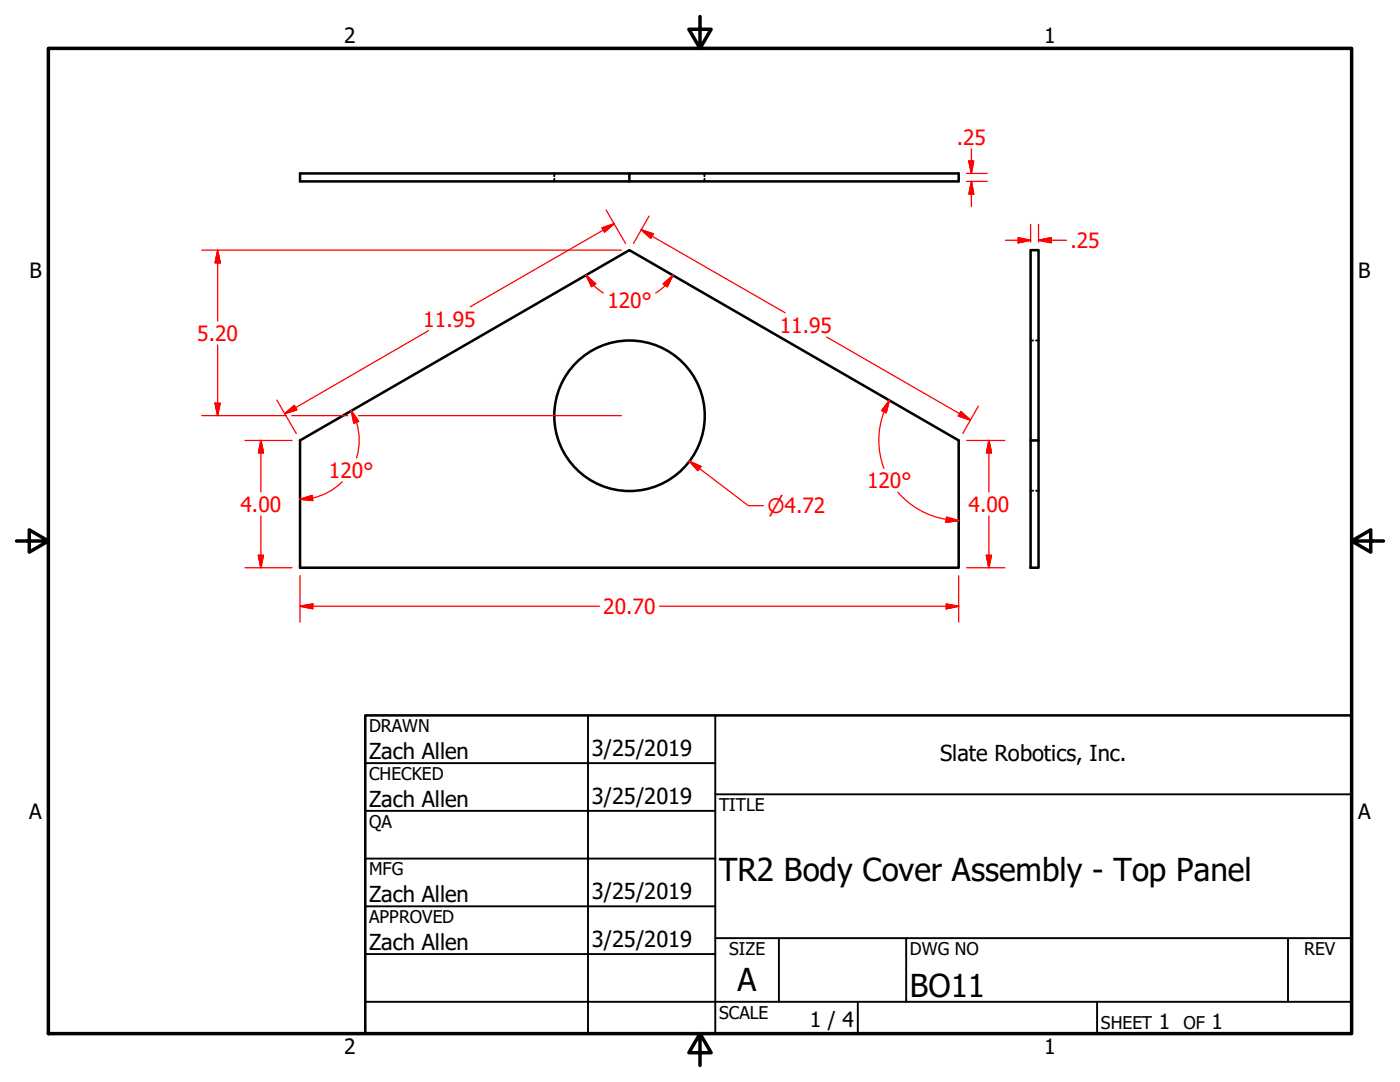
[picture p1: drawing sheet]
<svg xmlns="http://www.w3.org/2000/svg" width="279mm" height="216mm" viewBox="0 0 279 216" stroke-linecap="round" stroke-linejoin="round" font-family="sans-serif">
<!-- layer: Visible (ANSI) -->
<g fill="none" stroke="#000" stroke-width=".51">
<path d="M125.6 34.6h-65.7v1.6h65.7v-1.6h65.7v1.6h-65.7M59.9 87.9l65.7-38 65.7 38v25.4h-131.4zM205.7 87.9h1.6v25.4h-1.6zM205.7 87.9v-38h1.6v38"/>
<circle cx="125.6" cy="83" r="15"/>
</g>
<!-- layer: Hidden (ANSI) -->
<path d="M110.6 34.6v.6M110.6 35.7v.5M140.6 34.6v.6M140.6 35.7v.5M205.7 67.9h.5M206.8 67.9h.5M205.7 97.9h.5M206.8 97.9h.5" fill="none" stroke="#000" stroke-width=".38"/>
<!-- layer: Border (ANSI) -->
<path d="M9.7 9.7h260v196.5h-260zM139.7 3.3v6.4l-2.2-3.9h4.4l-2.2 3.9M3.3 107.9h6.4l-3.9-2.2v4.5l3.9-2.3M269.7 107.9l3.9 2.3v-4.5l-3.9 2.2h6.4M139.7 206.2l2.2 3.9h-4.4l2.2-3.9v6.4" fill="none" stroke="#000" stroke-width=".7"/>
<!-- layer: Title (ANSI) -->
<g fill="none" stroke="#000" stroke-width=".38">
<path d="M72.9 152.3h69.8M117.3 142.7v63.5M142.7 158.5h127M142.7 142.7v63.5M72.9 161.8h69.8M72.9 171.3h69.8M72.9 199.9h196.8M72.9 180.8h69.8M72.9 190.4h69.8M142.7 187.2h127M155.4 187.2v12.7M171.2 199.9v6.3"/>
<path d="M180.8 187.2v12.7M218.9 199.9v6.3M257 187.2v12.7"/>
</g>
<path d="M72.9 142.7h196.8v63.5h-196.8z" fill="none" stroke="#000" stroke-width=".51"/>
<!-- layer: Dimension (ANSI) -->
<g fill="none" stroke="#f00" stroke-width=".25">
<path d="M192.9 36.2h4.1M192.9 34.6h4.1M193.4 32.1h.9l-.4 2.5zM193.9 36.2l.4 2.5h-.9zM193.9 29.7v4.9M193.9 36.2v5M40.3 49.9h83.7M43.4 49.9l.5 2.6h-1zM43.4 49.9v14.2M117 54.9l1.9 1.7-.9 .6zM117 54.9l1.5 2M118.5 56.9l1.9 1.6"/>
<path d="M120.1 45.5l2.5-.9-2 1.7zM121 41.9l3.8 6.7M122.6 44.6l-28.7 16.6M128 45.8l2.4 .9-.5 .9zM128 45.8l28.7 16.6M129.5 43.1l-3.1 5.5M132.3 56.6l2-1.7-1.1 2.3zM132.8 56.9l-1.9 1.6M134.3 54.9l-1.5 2M200.7 47.9h5M203.2 47.4l2.5 .5-2.5 .6zM205.7 44.8v3.5"/>
<path d="M207.3 47.9l2.5-.5v1.1zM207.3 47.9h5.6M207.3 44.8v3.5M43.4 68.8v14.1M55.2 79.8l3.9 6.7M85.5 66l-28.7 16.5M165 67.2l28.7 16.6M177.5 79.9l-.7 2.5-.8-.5zM177.5 79.9l-1.1 2.2M40.3 82.9h16.8M42.9 80.5h1l-.5 2.4zM48.9 87.9h9.4"/>
<path d="M52.1 87.9l.5 2.5h-1zM52.1 87.9v10.3M56.8 82.5l1.9-1.6 .5 .9zM58.2 82.9h11.2M59.9 99.6l2.4-.7 .1 1zM62.4 99.4l-2.5 .2M68.3 96.1a11.8 11.8 0 0 1-5.9 3.3M70.1 82l1.5 2.1-1 .4zM70.1 82l1 2.3M71.1 84.3a11.8 11.8 0 0 1 .1 7.1M71.6 82.9h52.4M137.5 92l2.4 1.1-.6 .8z"/>
<path d="M137.5 92l11.9 8.9h2.9M176.5 82.1a16 16 0 0 0-.1 11.4M179.2 98.2a16 16 0 0 0 9.7 5.4M191.8 82.1l1.9 1.7-2.4-.8zM192.9 87.9h7.6M195.3 81l-3.1 5.5M197.4 87.9l.5 2.5h-1.1zM197.4 87.9v10.3M48.9 113.3h9.4M51.6 110.8h1l-.5 2.5zM52.1 102.9v10.4M59.9 114.9v9.2"/>
<path d="M188.8 103.7l2.5 .2M188.9 103.2l2.4 .7-2.5 .3zM191.3 114.9v9.2M192.9 113.3h7.6M196.8 110.8h1.1l-.5 2.5zM197.4 102.9v10.4M59.9 121l2.5-.5v1zM59.9 121h59.7M131.6 121h59.7M188.8 120.5l2.5 .5-2.5 .5z"/>
</g>
<g fill="#f00" stroke="#f00" stroke-width=".25">
<path d="M59.9 121l2.5-.5z"/>
<path d="M59.9 121l2.5-.5v1z"/>
<path d="M188.8 121.5l2.5-.5z"/>
<path d="M188.8 120.5l2.5 .5-2.5 .5z"/>
<path d="M52.1 87.9l.5 2.5z"/>
<path d="M52.1 87.9l.5 2.5h-1z"/>
<path d="M51.6 110.8l.5 2.5z"/>
<path d="M51.6 110.8h1l-.5 2.5z"/>
<path d="M120.6 46.3l2-1.7z"/>
<path d="M120.1 45.5l2.5-.9-2 1.7z"/>
<path d="M56.8 82.5l1.9-1.6z"/>
<path d="M56.8 82.5l1.9-1.6 .5 .9z"/>
<path d="M59.9 99.6l2.4-.7z"/>
<path d="M59.9 99.6l2.4-.7 .1 1z"/>
<path d="M70.1 82l1.5 2.1z"/>
<path d="M70.1 82l1.5 2.1-1 .4z"/>
<path d="M188.8 104.2l2.5-.3z"/>
<path d="M188.9 103.2l2.4 .7-2.5 .3z"/>
<path d="M177.5 79.9l-.7 2.5z"/>
<path d="M177.5 79.9l-.7 2.5-.8-.5z"/>
<path d="M191.3 83l2.4 .8z"/>
<path d="M191.8 82.1l1.9 1.7-2.4-.8z"/>
<path d="M128 45.8l2.4 .9z"/>
<path d="M128 45.8l2.4 .9-.5 .9z"/>
<path d="M196.8 110.8l.6 2.5z"/>
<path d="M196.8 110.8h1.1l-.5 2.5z"/>
<path d="M197.4 87.9l.5 2.5z"/>
<path d="M197.4 87.9l.5 2.5h-1.1z"/>
<path d="M137.5 92l2.4 1.1z"/>
<path d="M137.5 92l2.4 1.1-.6 .8z"/>
<path d="M42.9 80.5l.5 2.4z"/>
<path d="M42.9 80.5h1l-.5 2.4z"/>
<path d="M43.4 49.9l.5 2.6z"/>
<path d="M43.4 49.9l.5 2.6h-1z"/>
<path d="M193.4 32.1l.5 2.5z"/>
<path d="M193.4 32.1h.9l-.4 2.5z"/>
<path d="M193.9 36.2l.4 2.5z"/>
<path d="M193.9 36.2l.4 2.5h-.9z"/>
<path d="M207.3 47.9l2.5-.5z"/>
<path d="M207.3 47.9l2.5-.5v1.1z"/>
<path d="M203.2 48.5l2.5-.6z"/>
<path d="M203.2 47.4l2.5 .5-2.5 .6z"/>
<path d="M117 54.9l1.9 1.7z"/>
<path d="M117 54.9l1.9 1.7-.9 .6z"/>
<path d="M134.3 54.9l-1.1 2.3z"/>
<path d="M132.3 56.6l2-1.7-1.1 2.3z"/>
</g>
<g font-size="6.3">
<text x="143.5" y="175.7">TR2 Body Cover Assembly - Top Panel</text>
<text x="147.2" y="197.7">A</text>
<text x="181.6" y="199">BO11</text>
</g>
<g font-size="4.4">
<text x="73.7" y="151.4">Zach Allen</text>
<text x="118.1" y="150.8">3/25/2019</text>
<text x="187.6" y="151.9">Slate Robotics, Inc.</text>
<text x="73.7" y="161">Zach Allen</text>
<text x="118.1" y="160.3">3/25/2019</text>
<text x="118.1" y="179.4">3/25/2019</text>
<text x="73.7" y="180">Zach Allen</text>
<text x="73.7" y="189.5">Zach Allen</text>
<text x="118.1" y="188.9">3/25/2019</text>
</g>
<g font-size="4.2">
<text x="68.7" y="8.6">2</text>
<text x="208.4" y="8.6">1</text>
<text x="5.9" y="55.5">B</text>
<text x="271.1" y="55.5">B</text>
<text x="5.8" y="163.4">A</text>
<text x="271" y="163.4">A</text>
<text x="161.6" y="204.9">1 / 4</text>
<text x="231.3" y="205.4">1</text>
<text x="241.8" y="205.4">1</text>
<text x="68.7" y="210.3">2</text>
<text x="208.4" y="210.3">1</text>
</g>
<g font-size="4.2" fill="#f00">
<text x="190.9" y="28.9">.25</text>
<text x="213.6" y="49.5">.25</text>
<text x="84.5" y="65.2">11.95</text>
<text x="121.2" y="61.5">120°</text>
<text x="39.4" y="67.9">5.20</text>
<text x="155.6" y="66.4">11.95</text>
<text x="65.7" y="95.3">120°</text>
<text x="173" y="97.4">120°</text>
<text x="48" y="102.1">4.00</text>
<text x="193.3" y="102.1">4.00</text>
<text x="120.4" y="122.5">20.70</text>
</g>
<text font-size="4" fill="#f00" x="153.2" y="102.4">⌀4.72</text>
<g font-size="3.5">
<text x="73.7" y="146">DRAWN</text>
<text x="73.7" y="155.6">CHECKED</text>
<text x="143.5" y="161.8">TITLE</text>
<text x="73.7" y="165.2">QA</text>
<text x="73.7" y="174.7">MFG</text>
<text x="73.7" y="184.2">APPROVED</text>
<text x="145.5" y="190.6">SIZE</text>
<text x="181.6" y="190.6">DWG NO</text>
<text x="260.3" y="190.5">REV</text>
<text x="143.5" y="203.3">SCALE</text>
<text x="219.7" y="205.4">SHEET</text>
<text x="236.2" y="205.4">OF</text>
</g>
</svg>
